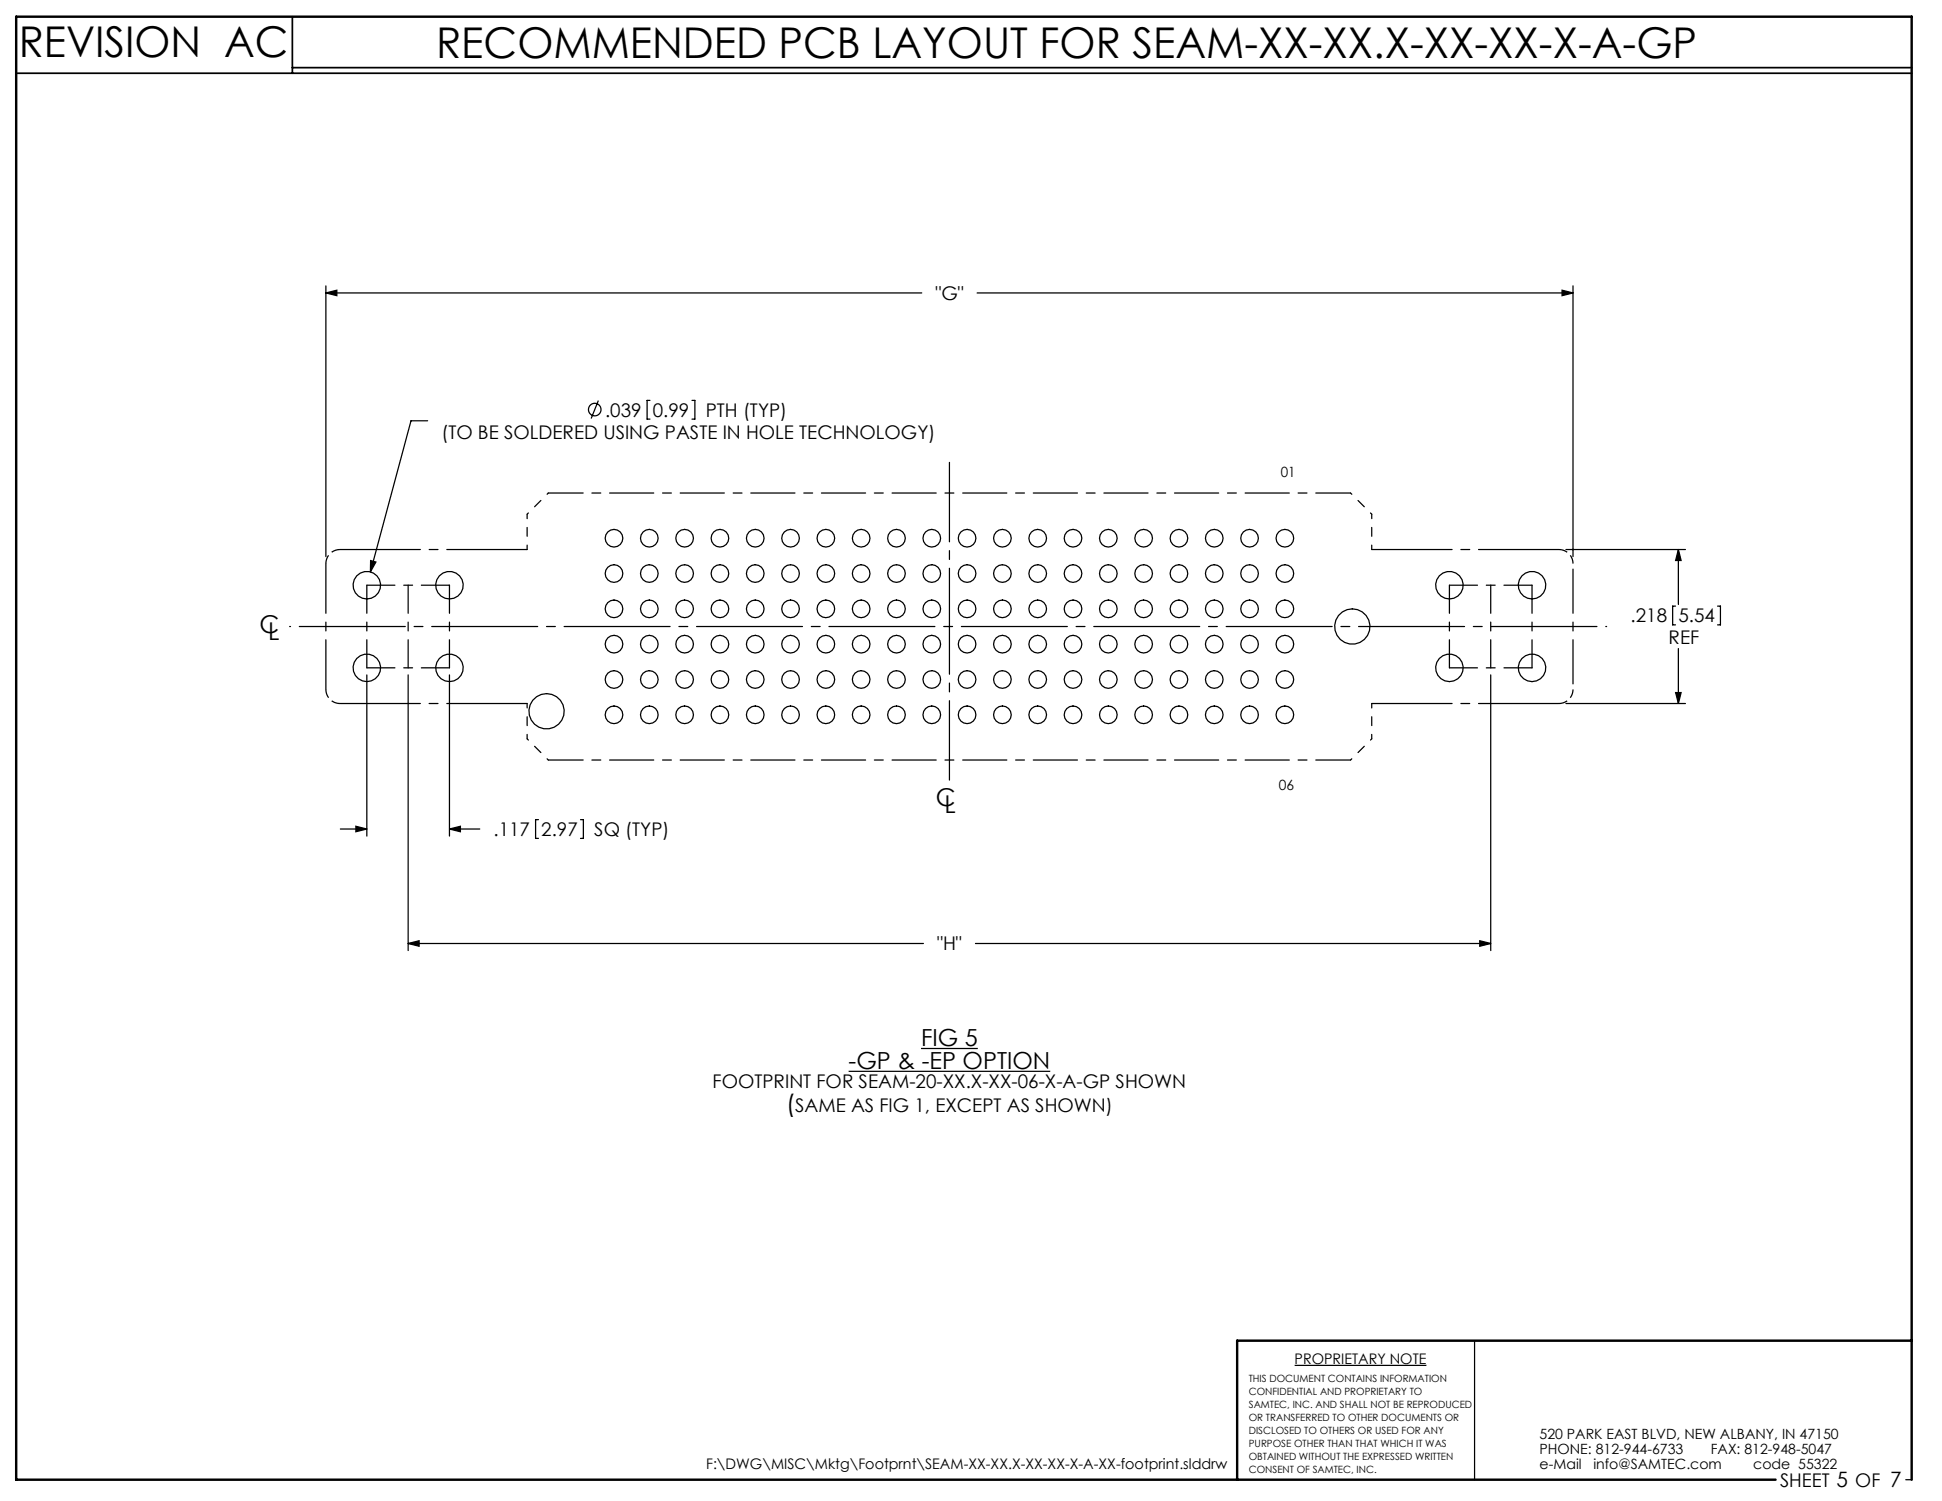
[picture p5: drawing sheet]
<svg xmlns="http://www.w3.org/2000/svg" width="279mm" height="216mm" viewBox="0 0 279 216" stroke-linecap="round" stroke-linejoin="round" font-family="sans-serif">
<g fill="none" stroke="#000" stroke-width=".18">
<path d="M46.9 42.1l1.6-.4v.8zM46.9 41.1v39M46.9 42.1h85.7M86.1 57.6l-1 2.6M93.5 57.6h-.4v2.7h.4M99.6 57.6h.4v2.7h-.4M140.6 42.1h85.7M224.7 41.7l1.6 .4-1.6 .4zM226.3 41.1v39M61.5 60.5h-2.4l-5.8 21.8M225.3 79h17.2M241.5 79l.4 1.6h-.8z"/>
<path d="M241.5 79v7.9M52.8 97.1v23.2M53.3 80.6l.8 .2-.8 1.5zM58.7 97.1v39.6M64.7 97.1v23.2M214.5 97.1v39.6M241.1 87.2h-.5v2.7h.5M241.1 99.6h.8l-.4 1.6zM241.5 93.3v7.9M247.1 87.2h.4v2.7h-.4M49 119.2h3.8M51.2 118.9l1.6 .3-1.6 .4z"/>
<path d="M64.7 119.2l1.5-.3v.7zM64.7 119.2h4.3M77.5 117.9h-.4v2.7h.4M83.5 117.9h.4v2.7h-.4M225.3 101.2h17.2M58.7 135.7l1.6-.4v.8zM58.7 135.7h74.2M140.3 135.7h74.2M212.9 135.3l1.6 .4-1.6 .4zM122.1 154.1h29M132.5 150.8h8.2M186.3 196.4h18.9"/>
<path d="M212.2 192.8v20M274.2 212.8h.8"/>
<circle cx="85.6" cy="58.9" r=".9"/>
<circle cx="88.3" cy="77.4" r="1.27"/>
<circle cx="93.4" cy="77.4" r="1.27"/>
<circle cx="98.5" cy="77.4" r="1.27"/>
<circle cx="103.6" cy="77.4" r="1.27"/>
<circle cx="108.7" cy="77.4" r="1.27"/>
<circle cx="113.7" cy="77.4" r="1.27"/>
<circle cx="118.8" cy="77.4" r="1.27"/>
<circle cx="123.9" cy="77.4" r="1.27"/>
<circle cx="129" cy="77.4" r="1.27"/>
<circle cx="134.1" cy="77.4" r="1.27"/>
<circle cx="139.1" cy="77.4" r="1.27"/>
<circle cx="144.2" cy="77.4" r="1.27"/>
<circle cx="149.3" cy="77.4" r="1.27"/>
<circle cx="154.4" cy="77.4" r="1.27"/>
<circle cx="159.5" cy="77.4" r="1.27"/>
<circle cx="164.5" cy="77.4" r="1.27"/>
<circle cx="169.6" cy="77.4" r="1.27"/>
<circle cx="174.7" cy="77.4" r="1.27"/>
<circle cx="179.8" cy="77.4" r="1.27"/>
<circle cx="184.9" cy="77.4" r="1.27"/>
<circle cx="52.8" cy="84.2" r="1.98"/>
<circle cx="52.8" cy="96.1" r="1.98"/>
<circle cx="64.7" cy="84.2" r="1.98"/>
<circle cx="64.7" cy="96.1" r="1.98"/>
<circle cx="88.3" cy="82.5" r="1.27"/>
<circle cx="88.3" cy="97.7" r="1.27"/>
<circle cx="88.3" cy="92.7" r="1.27"/>
<circle cx="88.3" cy="87.6" r="1.27"/>
<circle cx="93.4" cy="82.5" r="1.27"/>
<circle cx="93.4" cy="97.7" r="1.27"/>
<circle cx="93.4" cy="92.7" r="1.27"/>
<circle cx="93.4" cy="87.6" r="1.27"/>
<circle cx="98.5" cy="82.5" r="1.27"/>
<circle cx="98.5" cy="97.7" r="1.27"/>
<circle cx="98.5" cy="92.7" r="1.27"/>
<circle cx="98.5" cy="87.6" r="1.27"/>
<circle cx="103.6" cy="82.5" r="1.27"/>
<circle cx="103.6" cy="97.7" r="1.27"/>
<circle cx="103.6" cy="92.7" r="1.27"/>
<circle cx="103.6" cy="87.6" r="1.27"/>
<circle cx="108.7" cy="82.5" r="1.27"/>
<circle cx="108.7" cy="97.7" r="1.27"/>
<circle cx="108.7" cy="92.7" r="1.27"/>
<circle cx="108.7" cy="87.6" r="1.27"/>
<circle cx="113.7" cy="82.5" r="1.27"/>
<circle cx="113.7" cy="97.7" r="1.27"/>
<circle cx="113.7" cy="92.7" r="1.27"/>
<circle cx="113.7" cy="87.6" r="1.27"/>
<circle cx="118.8" cy="82.5" r="1.27"/>
<circle cx="118.8" cy="97.7" r="1.27"/>
<circle cx="118.8" cy="92.7" r="1.27"/>
<circle cx="118.8" cy="87.6" r="1.27"/>
<circle cx="123.9" cy="82.5" r="1.27"/>
<circle cx="123.9" cy="97.7" r="1.27"/>
<circle cx="123.9" cy="92.7" r="1.27"/>
<circle cx="123.9" cy="87.6" r="1.27"/>
<circle cx="129" cy="82.5" r="1.27"/>
<circle cx="129" cy="97.7" r="1.27"/>
<circle cx="129" cy="92.7" r="1.27"/>
<circle cx="129" cy="87.6" r="1.27"/>
<circle cx="134.1" cy="82.5" r="1.27"/>
<circle cx="134.1" cy="97.7" r="1.27"/>
<circle cx="134.1" cy="92.7" r="1.27"/>
<circle cx="134.1" cy="87.6" r="1.27"/>
<circle cx="139.1" cy="82.5" r="1.27"/>
<circle cx="139.1" cy="97.7" r="1.27"/>
<circle cx="139.1" cy="92.7" r="1.27"/>
<circle cx="139.1" cy="87.6" r="1.27"/>
<circle cx="144.2" cy="82.5" r="1.27"/>
<circle cx="144.2" cy="97.7" r="1.27"/>
<circle cx="144.2" cy="92.7" r="1.27"/>
<circle cx="144.2" cy="87.6" r="1.27"/>
<circle cx="149.3" cy="82.5" r="1.27"/>
<circle cx="149.3" cy="97.7" r="1.27"/>
<circle cx="149.3" cy="92.7" r="1.27"/>
<circle cx="149.3" cy="87.6" r="1.27"/>
<circle cx="154.4" cy="82.5" r="1.27"/>
<circle cx="154.4" cy="97.7" r="1.27"/>
<circle cx="154.4" cy="92.7" r="1.27"/>
<circle cx="154.4" cy="87.6" r="1.27"/>
<circle cx="159.5" cy="82.5" r="1.27"/>
<circle cx="159.5" cy="97.7" r="1.27"/>
<circle cx="159.5" cy="92.7" r="1.27"/>
<circle cx="159.5" cy="87.6" r="1.27"/>
<circle cx="164.5" cy="82.5" r="1.27"/>
<circle cx="164.5" cy="97.7" r="1.27"/>
<circle cx="164.5" cy="92.7" r="1.27"/>
<circle cx="164.5" cy="87.6" r="1.27"/>
<circle cx="169.6" cy="82.5" r="1.27"/>
<circle cx="169.6" cy="97.7" r="1.27"/>
<circle cx="169.6" cy="92.7" r="1.27"/>
<circle cx="169.6" cy="87.6" r="1.27"/>
<circle cx="174.7" cy="82.5" r="1.27"/>
<circle cx="174.7" cy="97.7" r="1.27"/>
<circle cx="174.7" cy="92.7" r="1.27"/>
<circle cx="174.7" cy="87.6" r="1.27"/>
<circle cx="179.8" cy="82.5" r="1.27"/>
<circle cx="179.8" cy="97.7" r="1.27"/>
<circle cx="179.8" cy="92.7" r="1.27"/>
<circle cx="179.8" cy="87.6" r="1.27"/>
<circle cx="184.9" cy="82.5" r="1.27"/>
<circle cx="184.9" cy="97.7" r="1.27"/>
<circle cx="184.9" cy="92.7" r="1.27"/>
<circle cx="184.9" cy="87.6" r="1.27"/>
<circle cx="194.6" cy="90.1" r="2.54"/>
<circle cx="208.5" cy="84.2" r="1.98"/>
<circle cx="208.5" cy="96.1" r="1.98"/>
<circle cx="220.4" cy="84.2" r="1.98"/>
<circle cx="220.4" cy="96.1" r="1.98"/>
<circle cx="78.6" cy="102.3" r="2.54"/>
<circle cx="88.3" cy="102.8" r="1.27"/>
<circle cx="93.4" cy="102.8" r="1.27"/>
<circle cx="98.5" cy="102.8" r="1.27"/>
<circle cx="103.6" cy="102.8" r="1.27"/>
<circle cx="108.7" cy="102.8" r="1.27"/>
<circle cx="113.7" cy="102.8" r="1.27"/>
<circle cx="118.8" cy="102.8" r="1.27"/>
<circle cx="123.9" cy="102.8" r="1.27"/>
<circle cx="129" cy="102.8" r="1.27"/>
<circle cx="134.1" cy="102.8" r="1.27"/>
<circle cx="139.1" cy="102.8" r="1.27"/>
<circle cx="144.2" cy="102.8" r="1.27"/>
<circle cx="149.3" cy="102.8" r="1.27"/>
<circle cx="154.4" cy="102.8" r="1.27"/>
<circle cx="159.5" cy="102.8" r="1.27"/>
<circle cx="164.5" cy="102.8" r="1.27"/>
<circle cx="169.6" cy="102.8" r="1.27"/>
<circle cx="174.7" cy="102.8" r="1.27"/>
<circle cx="179.8" cy="102.8" r="1.27"/>
<circle cx="184.9" cy="102.8" r="1.27"/>
</g>
<path d="M2.3 10.5h272.7M42.1 2.4v8.1M42.1 9.7h232.9" fill="none" stroke="#000" stroke-width=".25"/>
<path d="M275 192.8h-97v20M255.5 212.8h-253.2v-210.4h272.7v210.4" fill="none" stroke="#000" stroke-width=".35"/>
<path d="M48.9 79a2.03 2.03 0 0 0-2 2.1M46.9 99.2a2.03 2.03 0 0 0 2 2M226.3 81.1a2.03 2.03 0 0 0-2-2.1M226.3 99.2a2.03 2.03 0 0 1-2 2" fill="none" stroke="#000" stroke-width=".18" stroke-dasharray="1.3 .6" stroke-linecap="butt"/>
<path d="M136.6 66.5v45.7" fill="none" stroke="#000" stroke-width=".18" stroke-dasharray="15.2 1.3 1.3 1.3" stroke-dashoffset="3.8"/>
<path d="M75.8 79h-26.9M197.4 79h26.9M48.9 101.2h26.9M224.3 101.2h-26.9" fill="none" stroke="#000" stroke-width=".18" stroke-dasharray="15.2 1.3 1.3 1.3" stroke-dashoffset="3.7"/>
<path d="M52.8 96.1v-11.9M52.8 84.2h11.9M58.7 84.2v11.9M64.7 84.2v11.9M64.7 96.1h-11.9M208.5 84.2h11.9M208.5 96.1v-11.9M214.5 96.1v-11.9M220.4 84.2v11.9M220.4 96.1h-11.9" fill="none" stroke="#000" stroke-width=".18" stroke-dasharray="15.2 1.3 1.3 1.3" stroke-dashoffset="11.2"/>
<path d="M41.7 90.1h189.4" fill="none" stroke="#000" stroke-width=".18" stroke-dasharray="15.2 1.3 1.3 1.3" stroke-dashoffset="-1.4"/>
<path d="M46.9 81.1v18.1" fill="none" stroke="#000" stroke-width=".18" stroke-dasharray="15.2 1.3 1.3 1.3" stroke-dashoffset="8.1"/>
<path d="M194.3 70.9h-115.4M78.9 109.3h115.4" fill="none" stroke="#000" stroke-width=".18" stroke-dasharray="6.3 1.3 1.3 1.3" stroke-dashoffset="1.3"/>
<path d="M75.8 74v5M197.4 74v5M75.8 101.2v5.1M197.4 101.2v5.1" fill="none" stroke="#000" stroke-width=".18" stroke-dasharray="6.3 1.3 1.3 1.3" stroke-dashoffset="5.7"/>
<path d="M78.9 70.9l-3.1 3.1M194.3 70.9l3.1 3.1M78.9 109.3l-3.1-3M194.3 109.3l3.1-3" fill="none" stroke="#000" stroke-width=".18" stroke-dasharray="6.3 1.3 1.3 1.3" stroke-dashoffset="6.1"/>
<path d="M226.3 81.1v18.1" fill="none" stroke="#000" stroke-width=".18" stroke-dasharray="6.3 1.3 1.3 1.3" stroke-dashoffset="-.8"/>
<g fill="#000">
<path d="M64.7 119.2l1.5-.3v.7zM51.2 118.9l1.6 .3-1.6 .4zM53.3 80.6v1.7l.8-1.5z"/>
<path d="M212.9 135.3l1.6 .4-1.6 .4zM58.7 135.7l1.6-.4v.8zM224.7 41.7l1.6 .4-1.6 .4zM46.9 42.1l1.6-.4v.8zM241.5 79l.4 1.6h-.8zM241.1 99.6h.8l-.4 1.6z"/>
</g>
<g font-size="6.1">
<text x="2.7" y="8.2">REVISION AC</text>
<text x="62.7" y="8.3">RECOMMENDED PCB LAYOUT FOR SEAM-XX-XX.X-XX-XX-X-A-GP</text>
</g>
<g font-size="3.5">
<text x="37.3" y="91.1">C</text>
<text x="38.6" y="92.1">L</text>
<text x="134.6" y="115.9">C</text>
<text x="135.9" y="116.9">L</text>
<text x="113.1" y="159.9">(</text>
</g>
<g font-size="3.4">
<text x="122.1" y="153.7">-GP &amp; -EP OPTION</text>
<text x="132.5" y="150.4">FIG 5</text>
</g>
<g font-size="2.7">
<text x="134.6" y="43.1">&quot;G&quot;</text>
<text x="87" y="59.9">.039</text>
<text x="93.9" y="59.9">0.99</text>
<text x="101.5" y="59.9">PTH (TYP)</text>
<text x="63.5" y="63.1">(TO BE SOLDERED USING PASTE IN HOLE TECHNOLOGY)</text>
<text x="234.6" y="89.5">.218</text>
<text x="241.5" y="89.5">5.54</text>
<text x="240.1" y="92.7">REF</text>
<text x="71" y="120.2">.117</text>
<text x="77.9" y="120.2">2.97</text>
<text x="85.5" y="120.2">SQ (TYP)</text>
<text x="134.8" y="136.7">&quot;H&quot;</text>
<text x="102.5" y="156.5">FOOTPRINT FOR SEAM-20-XX.X-XX-06-X-A-GP SHOWN</text>
<text x="114.4" y="159.9">SAME AS FIG 1, EXCEPT AS SHOWN)</text>
<text x="256.1" y="213.9">SHEET 5 OF 7</text>
</g>
<g font-size="2.1">
<text x="186.3" y="196.2">PROPRIETARY NOTE</text>
<text x="101.6" y="211.3">F:\DWG\MISC\Mktg\Footprnt\SEAM-XX-XX.X-XX-XX-X-A-XX-footprint.slddrw</text>
</g>
<g font-size="2">
<text x="184.3" y="68.6">01</text>
<text x="184" y="113.7">06</text>
<text x="221.5" y="207">520 PARK EAST BLVD, NEW ALBANY, IN 47150</text>
<text x="221.5" y="209.2">PHONE: 812-944-6733</text>
<text x="246.1" y="209.2">FAX: 812-948-5047</text>
<text x="221.5" y="211.3">e-Mail</text>
<text x="229.3" y="211.3">info@SAMTEC.com</text>
<text x="252.2" y="211.3">code 55322</text>
</g>
<g font-size="1.4">
<text x="179.7" y="198.8">THIS DOCUMENT CONTAINS INFORMATION</text>
<text x="179.7" y="200.6">CONFIDENTIAL AND PROPRIETARY TO</text>
<text x="179.7" y="202.5">SAMTEC, INC. AND SHALL NOT BE REPRODUCED</text>
<text x="179.7" y="204.4">OR TRANSFERRED TO OTHER DOCUMENTS OR</text>
<text x="179.7" y="206.2">DISCLOSED TO OTHERS OR USED FOR ANY</text>
<text x="179.7" y="208.1">PURPOSE OTHER THAN THAT WHICH IT WAS</text>
<text x="179.7" y="210">OBTAINED WITHOUT THE EXPRESSED WRITTEN</text>
<text x="179.7" y="211.8">CONSENT OF SAMTEC, INC.</text>
</g>
</svg>
